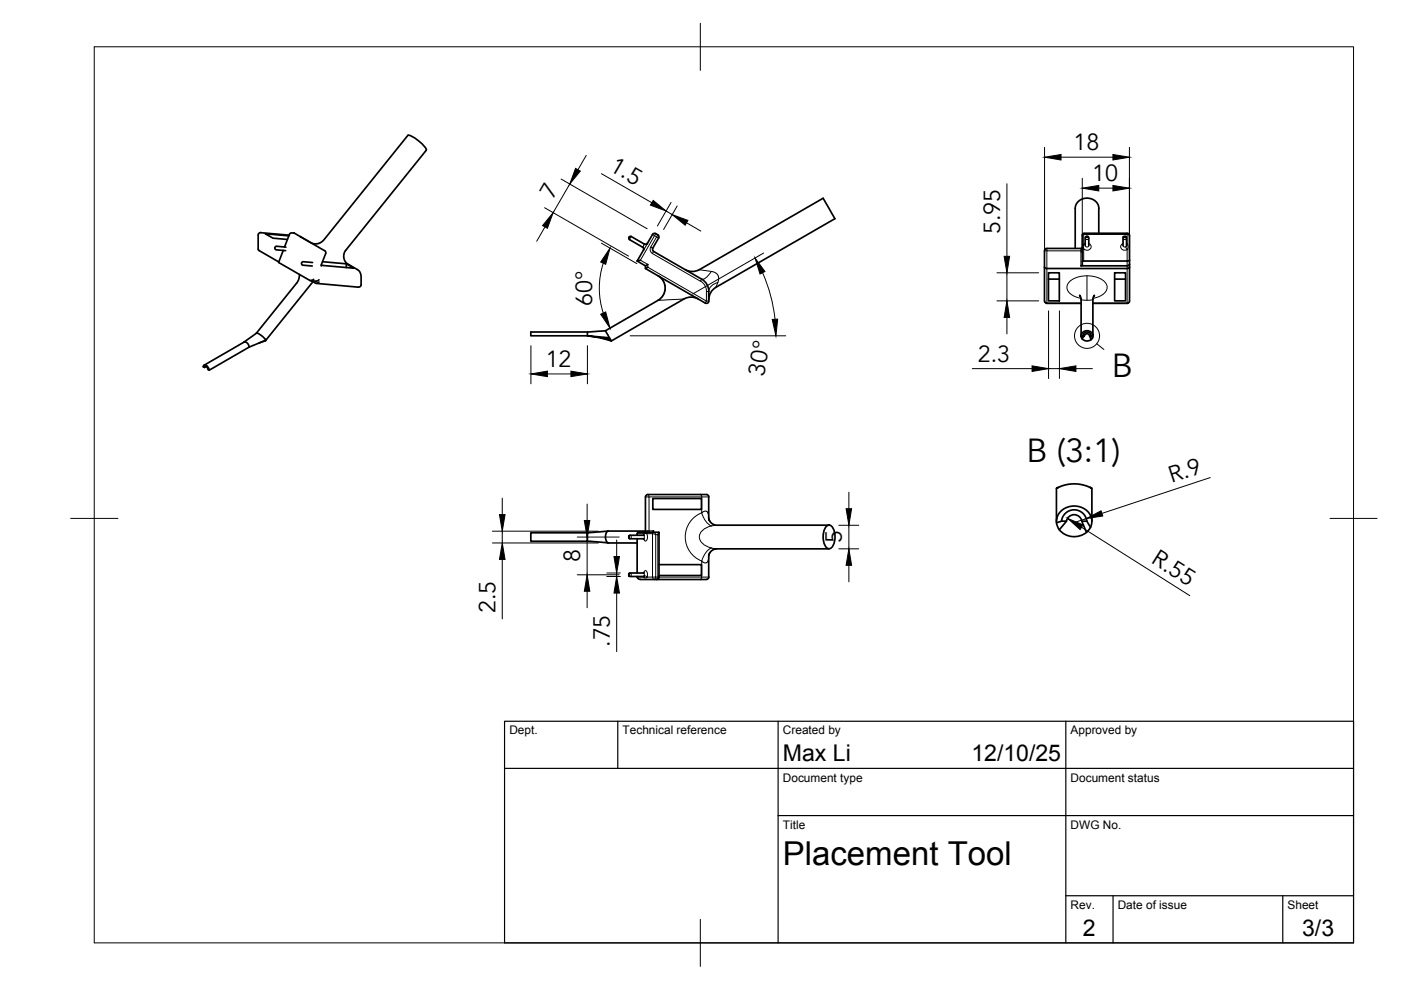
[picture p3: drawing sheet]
<svg xmlns="http://www.w3.org/2000/svg" width="297mm" height="210mm" viewBox="0 0 297 210" stroke-linecap="round" stroke-linejoin="round" font-family="sans-serif">
<!-- layer: Visible -->
<g fill="none" stroke="#000" stroke-width=".36">
<path d="M86.5 28.7l-18.1 22.4-.9 .5h-1.2l-2.7-1.5M86.5 28.7a5.9 5.9 0 0 1 3.5 2.4l.4 .7-17.4 21.7-.1 1 .4 1.1 2.5 1.6 .5 .5 .2 .7 .1 2-.2 .3-.4 .2M54.9 53.1l4.2 2.4M55.3 49.3l6 .6M55.3 49.3l-.4 .1-.2 .4 .1 3 .1 .3M60 53.1l-.9 2.5 6.6 3.9M60.6 52.4l-2-.2-.3 .3 .2 .5 2.1 .1M61.2 50l-5-.4 1.7 .9 3 .3M62.4 49.4h-.7l-.3 .2-1.1 2.8M62.4 49.4l6.4 3.8 .2 .1 .1 .5M63.5 58.2l-.1 .8-.5 1-8.5 10.6M66 59.5l1.1 .6 .5-.3"/>
<path d="M66.3 55.7l-2.1-.2-.3 .3 .3 .4 2 .2M66.4 59.7l-10.1 12.5M66.5 59.2l-.8 .2M67.6 59.3l-.5 .3-1.3-.1M68.4 55.5l5 .4 1.7 1-7-.6M69 53.8l-.9 2.6M73.4 55.9v.8M133.3 50.4l.2 .4 2.7 1.6M133.3 50.4l.2-.3h.3l2.8 1.6h.5l.2-.2M135.1 55.3l1.7 1.1M135.8 55.2l-.7 .1M136.2 52.4l.3 .4-.1 .3"/>
<path d="M136.5 52.9l-1.4 2.4M136.8 56.4v.5l.6-.2M137.4 56.1l-.6 .3M138.6 53.3l10.2 5.9a3 3 0 0 1 1.5 2.6v2.2l-.3 .3h-.3l-12.9-7.4M139 49.5l.7 .5v.5M139 49.5h-.5l-.2 .2-1.1 2M139.5 58.5a3 3 0 0 1 0 5.2M139.6 50.5l-1.2 2.1v.5l.2 .2M145.3 57.2a3 3 0 0 0 3 0M148.3 57.2l26.2-15.2 2.5 4.4-25.2 14.5M221.5 56.6l.5 .3M222 56.9h17"/>
<path d="M222 52.7h-.3l-.3 .5 .1 10.6 .2 .5h.3M222.3 57.8h2.3v6h-2.3zM222.3 59.2h2.3M228 44.2a2.53 2.53 0 0 1 2.5-2.2 2.53 2.53 0 0 1 2.5 2.2M228 44.2v8.5M229.5 53.4v2.8M229.5 56.2l-.3 .2h9.8M229.5 52.4l-.3 .3h-7.2M230.1 52.1v-1.7l.3-.3 .3 .1 .1 .2v1.7M233 44.2v5.3M236.3 57.8h2.3v6h-2.3zM236.3 59.2h2.3"/>
<path d="M238.1 52.1v-1.7l.4-.3 .3 .3v1.7M239 49.5h-9.3l-.2 .3v2.6M239 55.3h-9.2l-.3 .2M239 49.5l.4 .2 .1 .3M239.5 55.2l-.5 .1M239.5 50v13.8l-.1 .3-.4 .2M239.5 56.6l-.5 .3M239.5 56.1l-.5 .2M43.6 77.7l-.3 .2-.2-.2 .2-.3a1.08 1.08 0 0 1 1.1 1.1M51.8 72.5l-8.5 4.9M51.8 72.5a1.05 1.05 0 0 1 1 1.1M52.8 73.6l-8.5 4.9-.3-.4a.47 .47 0 0 0-.6-.3l-.1 .1"/>
<path d="M54.4 70.6a3.5 3.5 0 0 1 1.9 1.5M54.4 70.6l-2.7 1.9M56.3 72.2l-3.5 1.4M56.3 72.1l-1.4 .6M67.1 60.1l8.9 .8M127.3 71.6l2.3 .7M128.4 70.1l1.2 2.2M128.4 70.1l-3.9 .3h-12v.8h12v-.8M129.2 71.6l-4.7-.4 4.9 .8M139.5 63.7l-11.1 6.4M148 63.4a3 3 0 0 0-3 0l-15.4 8.9M151.8 60.9a3 3 0 0 0-1.5 2.6"/>
<path d="M222 64.3h7.2M228.9 62.6l.3 .8v7.8M229.2 71.3l.7-.1-.5 .6M229.2 71.3a1.23 1.23 0 0 1 1.4-1.2 1.23 1.23 0 0 1 1 1.5M229.2 71.3l.2 .5M229.9 71.2a.56 .56 0 0 1 .6-.4 .56 .56 0 0 1 .5 .4M231.4 71.2h-.4l.3 .8M231.4 71.2l.2 .4M231.4 71.2a.9 .9 0 0 0-.9-.8 .9 .9 0 0 0-.9 .8M231.6 71.6a1.35 1.35 0 0 1-2.2 .2M231.7 64.3h7.3M232 62.6l-.3 .8v7.8"/>
<path d="M124.5 114.8l4.4 .3M128.9 112.6l-4.4 .4v1.8h-12v-1.8h12M129 115.1h6.1M135.1 114.2v7.3M136.6 113.4l-3.1 .1-.2 .2v.3l.2 .2 3.1 .1M136.9 112.5l-.3 .4h-1.4l-.1 .6M137.1 112.9h2.5M138.4 105.7h10.3v2.3h-10.3zM138.6 112.6l-.3 .3M139.7 112.8l-.2 .5M139.7 119.7h9v2.3h-9M139.7 112.9v9.4l-.2 .5h-.3"/>
<path d="M150.3 110v-4.6a1.11 1.11 0 0 0-1.4-.5h-11.8l-.3 .5v7.2h-7.8a1.58 1.58 0 0 0 0 2.5M150.3 110l.4 .8 1 .6h24.1M175.1 111.7a.85 .85 0 0 1 .9-.3 .85 .85 0 0 1 .7 .7 3.8 3.8 0 0 1-.6 4.2 .91 .91 0 0 1-1.2-.7 4.2 4.2 0 0 1 .2-3.9zM175.8 116.4h-24.2l-.9 .5-.4 .8v4.6a1.09 1.09 0 0 1-1.4 .6l-13.1-.1a.63 .63 0 0 1-.7-.6M224 110.5v-7l1.7-.6 1.8-.3 2 .2 2 .7v7M224 110.8a3.6 3.6 0 0 1 5.2-3.3 3.1 3.1 0 0 1 2 4.3M224 110.8l.2 .8 .4 .7M224 110.8l1.1-.3h1l-1.5 1.8M229.4 110.5a1.66 1.66 0 0 0-1.7-1.4 1.66 1.66 0 0 0-1.6 1.4M230.4 110.5h-1l1 2.4M230.4 110.5l.8 1.3M230.4 110.5a2.7 2.7 0 0 0-2.7-2.4 2.7 2.7 0 0 0-2.6 2.4"/>
<path d="M231.2 111.8a4 4 0 0 1-6.6 .5M136.6 121.4l-3 .1-.3 .2v.3l.2 .2 3.1 .1"/>
</g>
<!-- layer: Visible Narrow -->
<g fill="none" stroke="#000" stroke-width=".21">
<path d="M133.8 50.1l-.3 .7M136.2 52.3v.1M136.6 51.7l-.4 .6M137.2 51.7l-.7 1.2v-.4l-.2-.2M137.2 51.7l-.4 .2-.2-.1M138 52.4a1.01 1.01 0 0 0 .3 1.3M138.3 53.8l10.2 5.8 .3-.4a2.55 2.55 0 0 0 2-1.7M138.4 52.6l-.4-.2 1.2-2.2-.4-.2-3 5.2 1.6 .9v.6l12.4 7.1-.3 .5M138.6 53.3l-.3 .5M139 49.5l-.2 .5-.5-.3M139.5 49.8l-.3 .4 .4 .3M139.5 58.5a3 3 0 0 1 0 5.2"/>
<path d="M148.3 57.2l2.5 .3M148.5 59.6a2.51 2.51 0 0 1 1.3 2.2M150.8 57.5l.9 .3 .5 .5 .2 .6-.2 1M152.2 59.9l-.4 1M152.2 59.9a2.33 2.33 0 0 0-2 1.9h-.4M221.4 53.2h.6v11.1M222 52.7v.5h7.2M229.2 53.2h.3M229.2 53.2v.2M229.5 52.4v.5M229.5 53.2v.2h-.3v3M229.5 52.4l-.3 .3v.5"/>
<path d="M229.5 52.9v.3M229.5 52.9h-.3M229.8 49.7v5.6M229.8 49.7h9.2v2l.2 .5-.2 .7v11.4M229.8 49.7l-.3 .2M229.9 49.4l-.1 .3M230.1 51.6l-.6 .4M230.1 52.1a.37 .37 0 0 0 .4 .3 .37 .37 0 0 0 .3-.3M230.1 50.5a.37 .37 0 0 0 .4 .3 .37 .37 0 0 0 .3-.3M230.5 58.5v5.2M230.8 51.6a.81 .81 0 0 1 .3 1.3 .81 .81 0 0 1-1.3-.1l-.3 .1M238.1 51.6a.8 .8 0 0 0-.3 1.2 .8 .8 0 0 0 1.2 .1"/>
<path d="M238.1 52.1a.37 .37 0 0 0 .6 .2M238.1 50.5a.37 .37 0 0 0 .4 .3 .37 .37 0 0 0 .3-.3M238.7 52.3l.3 .6M238.8 52.1l-.1 .2M238.9 51.6l.1 .1-.1 .1M239 49.5v.2M239 49.7l.5 .3M145 63.4l-5.5 .3M149.8 61.8v2h.5M221.5 63.8v.2l.5 .3M222 64.3h7.2M229.2 63.5l1.3 .2 1.2-.2"/>
<path d="M231.7 64.3h7.3M231.8 63.3a3.2 3.2 0 0 0 2.9-2.2 2.75 2.75 0 0 0-2.5-2.4 5.7 5.7 0 0 0-5.7 1.4 1.87 1.87 0 0 0 1.2 2.7l1.5 .5M239.5 63.8l-.1 .2-.4 .3M133.4 113.8v.1zM133.7 113.5l.1 .3-.1 .4M135.1 113.1h1.5M136.4 113.5l.2 .3-.2 .4M136.6 113.1h1.7M136.6 113.1l-.1 .4M136.8 105.4h.8v7.2M136.9 112.6l-.3 .2M136.9 112.6l-.3 .5"/>
<path d="M137.1 113.1l.2 .6a.7 .7 0 0 1-.6 1l-.2-.5M137.2 112.5l-.1 .4h-.5M137.4 104.9l.2 .5h11.2v3.3M137.4 112.8l-.3 .3M137.6 112.5l.2 .4M137.6 112.6h-.7M137.6 112.6h1v.3M138.3 113.1l.7 .3M138.3 113.1v9.3h-1.1l-.2 .1-.5-.1M138.3 113.1l.3-.3 .4 .5M139 113.4h.5v9h9.3v-3.4M139 113.4v9h-.7l.3 .4h.2l.2-.5 .5 .1-.3 .4"/>
<path d="M148.5 104.9l.3 .5h1.5M148.8 108.7l.2 .7a3.9 3.9 0 0 0 1.8 2.1M148.8 108.7l.6-.3h.5l.3 .6 .1 1M148.8 108.7a5.5 5.5 0 0 0-3.5 5.1 5.5 5.5 0 0 0 3.5 5.2M150.3 117.7l-.1 1-.3 .6h-.5l-.6-.3M150.8 116.2l1.1 .2M150.8 116.2a4.2 4.2 0 0 0-2 2.8M150.8 111.5a2.86 2.86 0 0 0-2.5 2.3 2.86 2.86 0 0 0 2.5 2.4M151.9 111.4l-1.1 .1M133.4 121.8v.1zM133.7 121.5l.1 .4-.1 .3M135.1 122.4h1.4"/>
<path d="M136.4 121.5l.2 .6M136.5 121.5l.2-.5h.3l.3 .8-.1 .6M136.5 122.2v.1M136.6 122.1l-.1 .3M136.6 122.1l.6 .2M150.3 122.4l-1.5-.1-.3 .5"/>
<circle cx="230.5" cy="50.3" r=".07"/>
<circle cx="238.5" cy="50.3" r=".07"/>
</g>
<!-- layer: BORDER -->
<path d="M20 9.9h267v190h-267zM148.5 4.9v10M15 109.9h10M282 109.9h10M148.5 194.9v10" fill="none" stroke="#000" stroke-width=".21"/>
<!-- layer: TITLEBLOCK -->
<path d="M107 152.9h180v47h-180zM131 152.9v10M165 152.9v47M226 152.9v47M107 162.9h180M165 172.9h122M226 189.9h61M236 189.9v10M272 189.9v10" fill="none" stroke="#000" stroke-width=".25"/>
<!-- layer: FD_Dimensions -->
<g fill="none" stroke="#000" stroke-width=".21">
<path d="M119 38l18.2 10.5M120.8 39l-3.5 6.1M124.3 32.9l-1.8 3.1M127.5 36.8l10.7 6.2M213.5 39v15.3M221.5 31.2v23.4M225 33.3h11M229.5 37.8v15.6M233 39.9h3M239.5 31.2v23.4M115.5 44l17.8 10.3M115.5 48.1l-1.7 3.1"/>
<path d="M127.5 51.6l7.5 4.3M127.9 55.8a17 17 0 0 0 0 10.6M141.2 44.7l1.3 .8M142.3 42.9l-2.9 5M143.6 43.7l-2.9 5M145.6 47.2l3 1.8M161.7 57.8a33 33 0 0 1 2.6 9.9M161.9 53.7l-15.1 8.6M211.4 57.8h8.8M213.5 57.8v6M112.6 73.3v8.1M116.1 79.3h5"/>
<path d="M124.5 73.3v8.1M133.6 71.2h33M206.1 78.2h12.7M211.4 63.8h8.8M213.5 67.3v3.5M222.3 65.9v14.4M222.3 78.2h2.3M224.6 65.9v14.4M228.1 78.2h3.5M104.4 112.6h22.5M104.4 115.1h22.5M106.5 105.6v3.5"/>
<path d="M106.5 112.6v2.5M106.5 118.6v12.6M122.4 113.9h8.9M124.5 106.9v3.5M124.5 113.9v8M130.7 114.5v3.5M177.8 111.4h4.3M177.8 116.4h4.3M180 104.4v3.5M180 111.4v5M180 119.9v3.5M229.3 111.8l23 14.5"/>
<path d="M230.3 110l-2.5 .8M256.6 101.3l-23 7.6M122.4 121.9h8.9M124.5 125.4v3.5M128.7 121.5h2.8M128.7 122.2h2.8M130.7 121.5v.7M130.7 125.7v12.5"/>
</g>
<g fill="#000" stroke="#000" stroke-width=".21">
<path d="M122 35.7l1 .6-2.2 2.7zM221.5 33.3l3.5-.5v1.1zM229.5 39.9l3.5-.6v1.2zM236 32.8l3.5 .5-3.5 .6zM236 39.3l3.5 .6-3.5 .6zM117.3 45.1l-1.2 3.3-1.1-.6zM129.3 52.6l-.9 3.4-1-.4zM138.5 42.5l2.7 2.2-3.3-1.2zM142.5 45.5l3.3 1.2-.5 1zM160.1 54.7l2.1 2.9-1.1 .5zM212.9 54.3h1.2l-.6 3.5zM112.6 79.3l3.5-.6v1.2z"/>
<path d="M121.1 78.7l3.4 .6-3.4 .6zM127.4 66.6l1-.5 .9 3.5zM163.7 67.7h1.2l-.4 3.5zM213.5 63.8l.6 3.5h-1.2zM218.8 77.6l3.5 .6-3.5 .6zM224.6 78.2l3.5-.6v1.2zM105.9 109.1h1.2l-.6 3.5zM106.5 115.1l.6 3.5h-1.2zM123.9 110.4h1.2l-.6 3.5zM130.2 118h1.1l-.6 3.5zM179.4 107.9h1.2l-.6 3.5zM180 116.4l.6 3.5h-1.2z"/>
<path d="M226.4 109.9l3.2 1.4-.6 1zM230.3 110l3.1-1.7 .4 1.1zM124.5 121.9l.6 3.5h-1.2zM130.7 122.2l.6 3.5h-1.1z"/>
</g>
<!-- layer: Detail Boundary -->
<g fill="none" stroke="#000" stroke-width=".21">
<path d="M232.5 72.9l1.5 1.2"/>
<circle cx="230.5" cy="71.2" r="2.66"/>
</g>
<g font-size="7.1">
<text x="235.7" y="79.9">B</text>
<text x="217.6" y="98">B (3:1)</text>
</g>
<text font-size="7" x="166" y="183.4">Placement Tool</text>
<g font-size="4.9">
<text x="129" y="36" transform="rotate(30 129 36)">1.5</text>
<text x="227.6" y="31.9">18</text>
<text x="231.5" y="38.4">10</text>
<text x="117.2" y="42.5" transform="rotate(-60 117.2 42.5)">7</text>
<text x="212" y="49.6" transform="rotate(-90 212 49.6)">5.95</text>
<text x="125.6" y="64.8" transform="rotate(-90 125.6 64.8)">60°</text>
<text x="115.7" y="77.9">12</text>
<text x="207.3" y="76.7">2.3</text>
<text x="162" y="79.9" transform="rotate(-81 162 79.9)">30°</text>
<text x="248.3" y="102.5" transform="rotate(-18 248.3 102.5)">R.9</text>
<text x="123" y="119.2" transform="rotate(-90 123 119.2)">8</text>
<text x="178.5" y="115.2" transform="rotate(-90 178.5 115.2)">5</text>
<text x="243.8" y="119.2" transform="rotate(32 243.8 119.2)">R.55</text>
<text x="105" y="130.1" transform="rotate(-90 105 130.1)">2.5</text>
<text x="129.3" y="137.2" transform="rotate(-90 129.3 137.2)">.75</text>
<text x="166" y="161.4">Max Li</text>
<text x="206" y="161.4">12/10/25</text>
<text x="229.6" y="198.6">2</text>
<text x="276.1" y="198.6">3/3</text>
</g>
<g font-size="2.5">
<text x="108" y="155.7">Dept.</text>
<text x="132" y="155.7">Technical reference</text>
<text x="166" y="155.7">Created by</text>
<text x="227" y="155.7">Approved by</text>
<text x="166" y="165.7">Document type</text>
<text x="227" y="165.7">Document status</text>
<text x="166" y="175.7">Title</text>
<text x="227" y="175.7">DWG No.</text>
<text x="227" y="192.7">Rev.</text>
<text x="237" y="192.7">Date of issue</text>
<text x="273" y="192.7">Sheet</text>
</g>
</svg>
